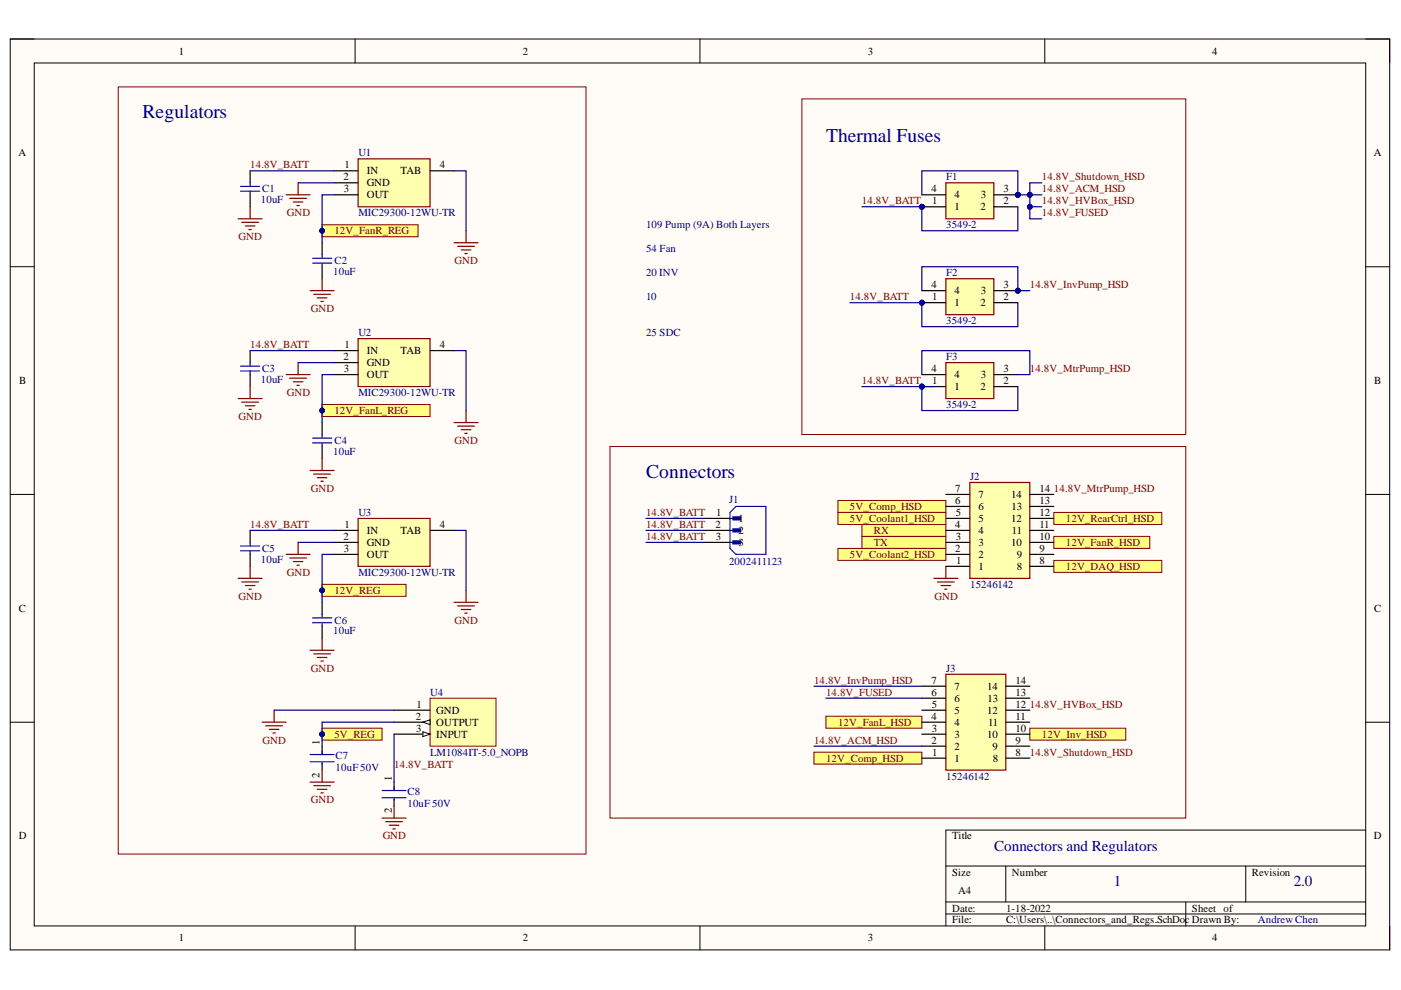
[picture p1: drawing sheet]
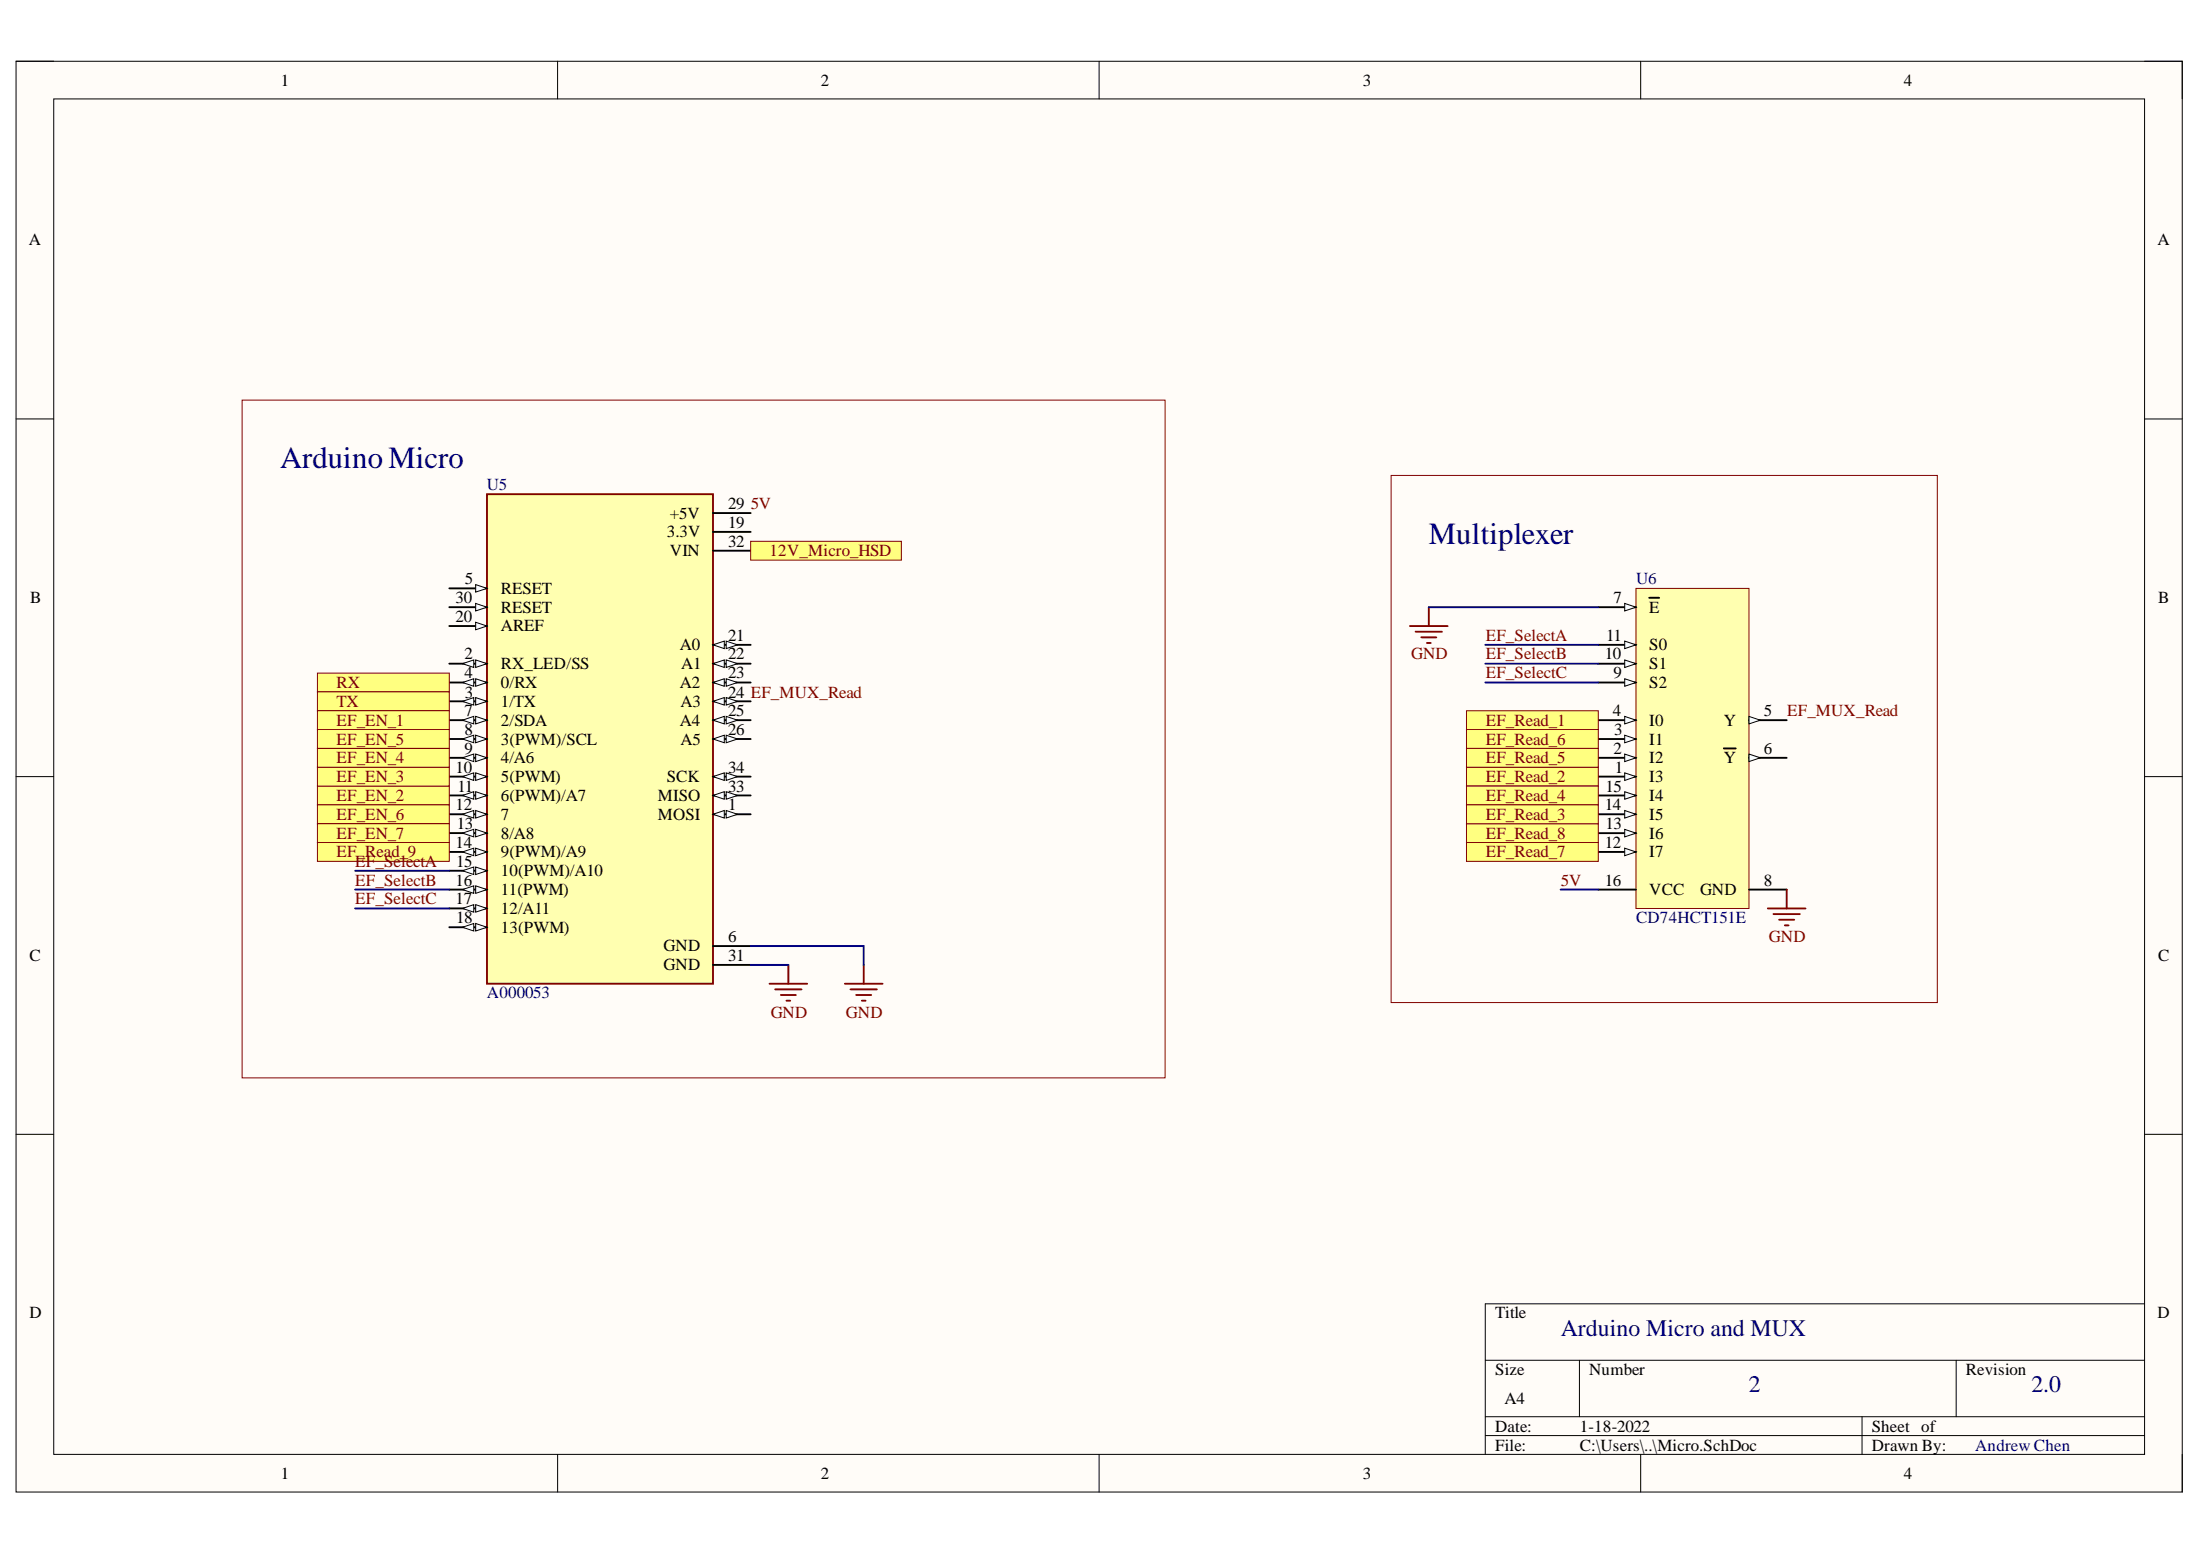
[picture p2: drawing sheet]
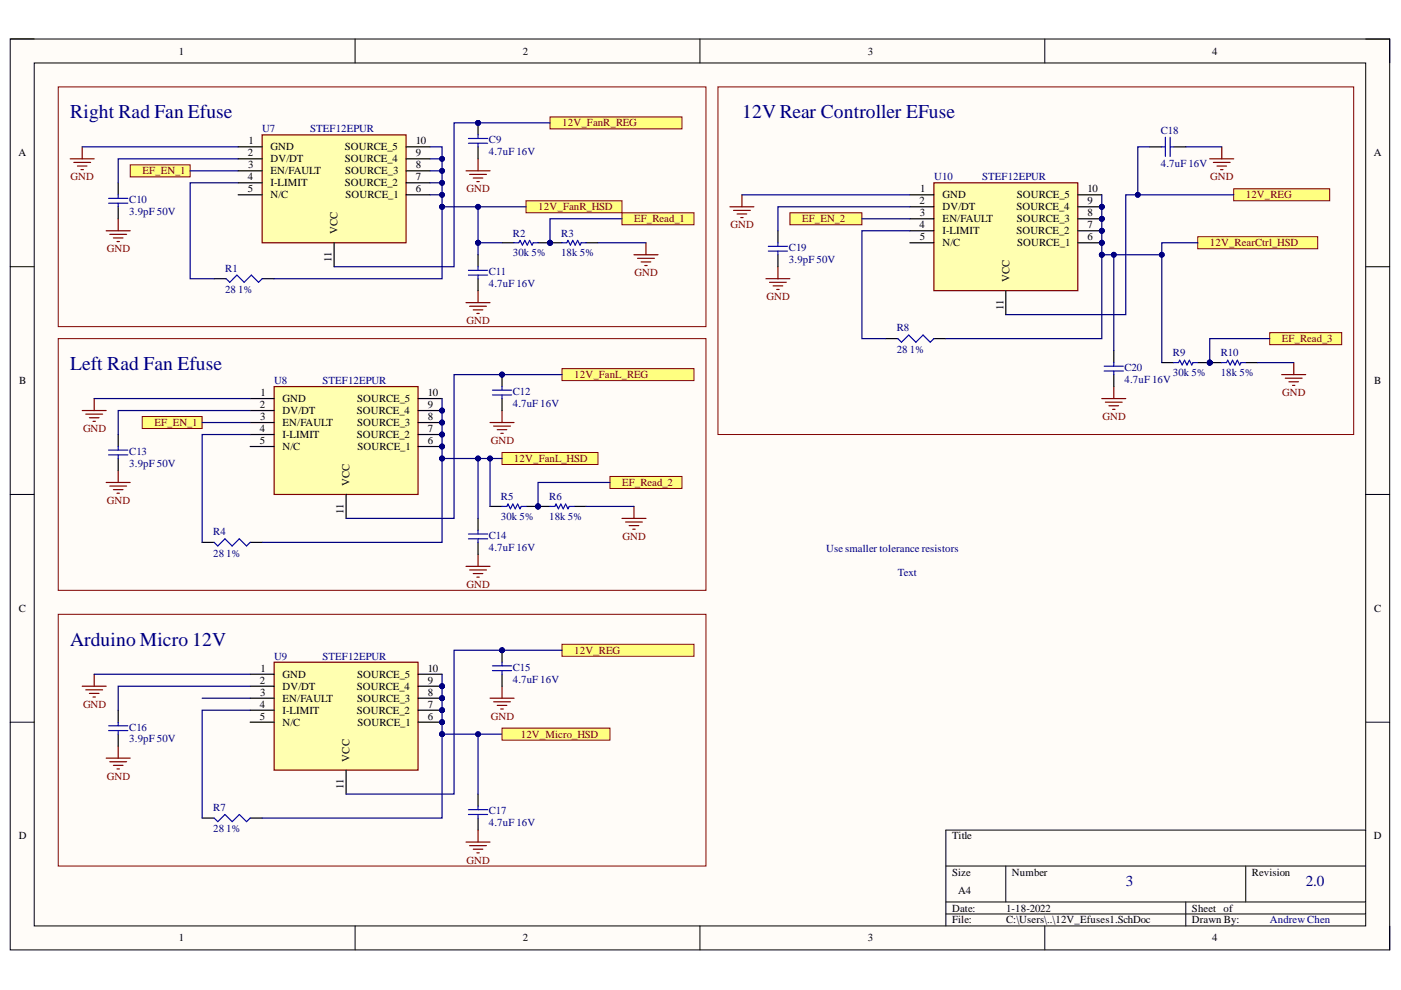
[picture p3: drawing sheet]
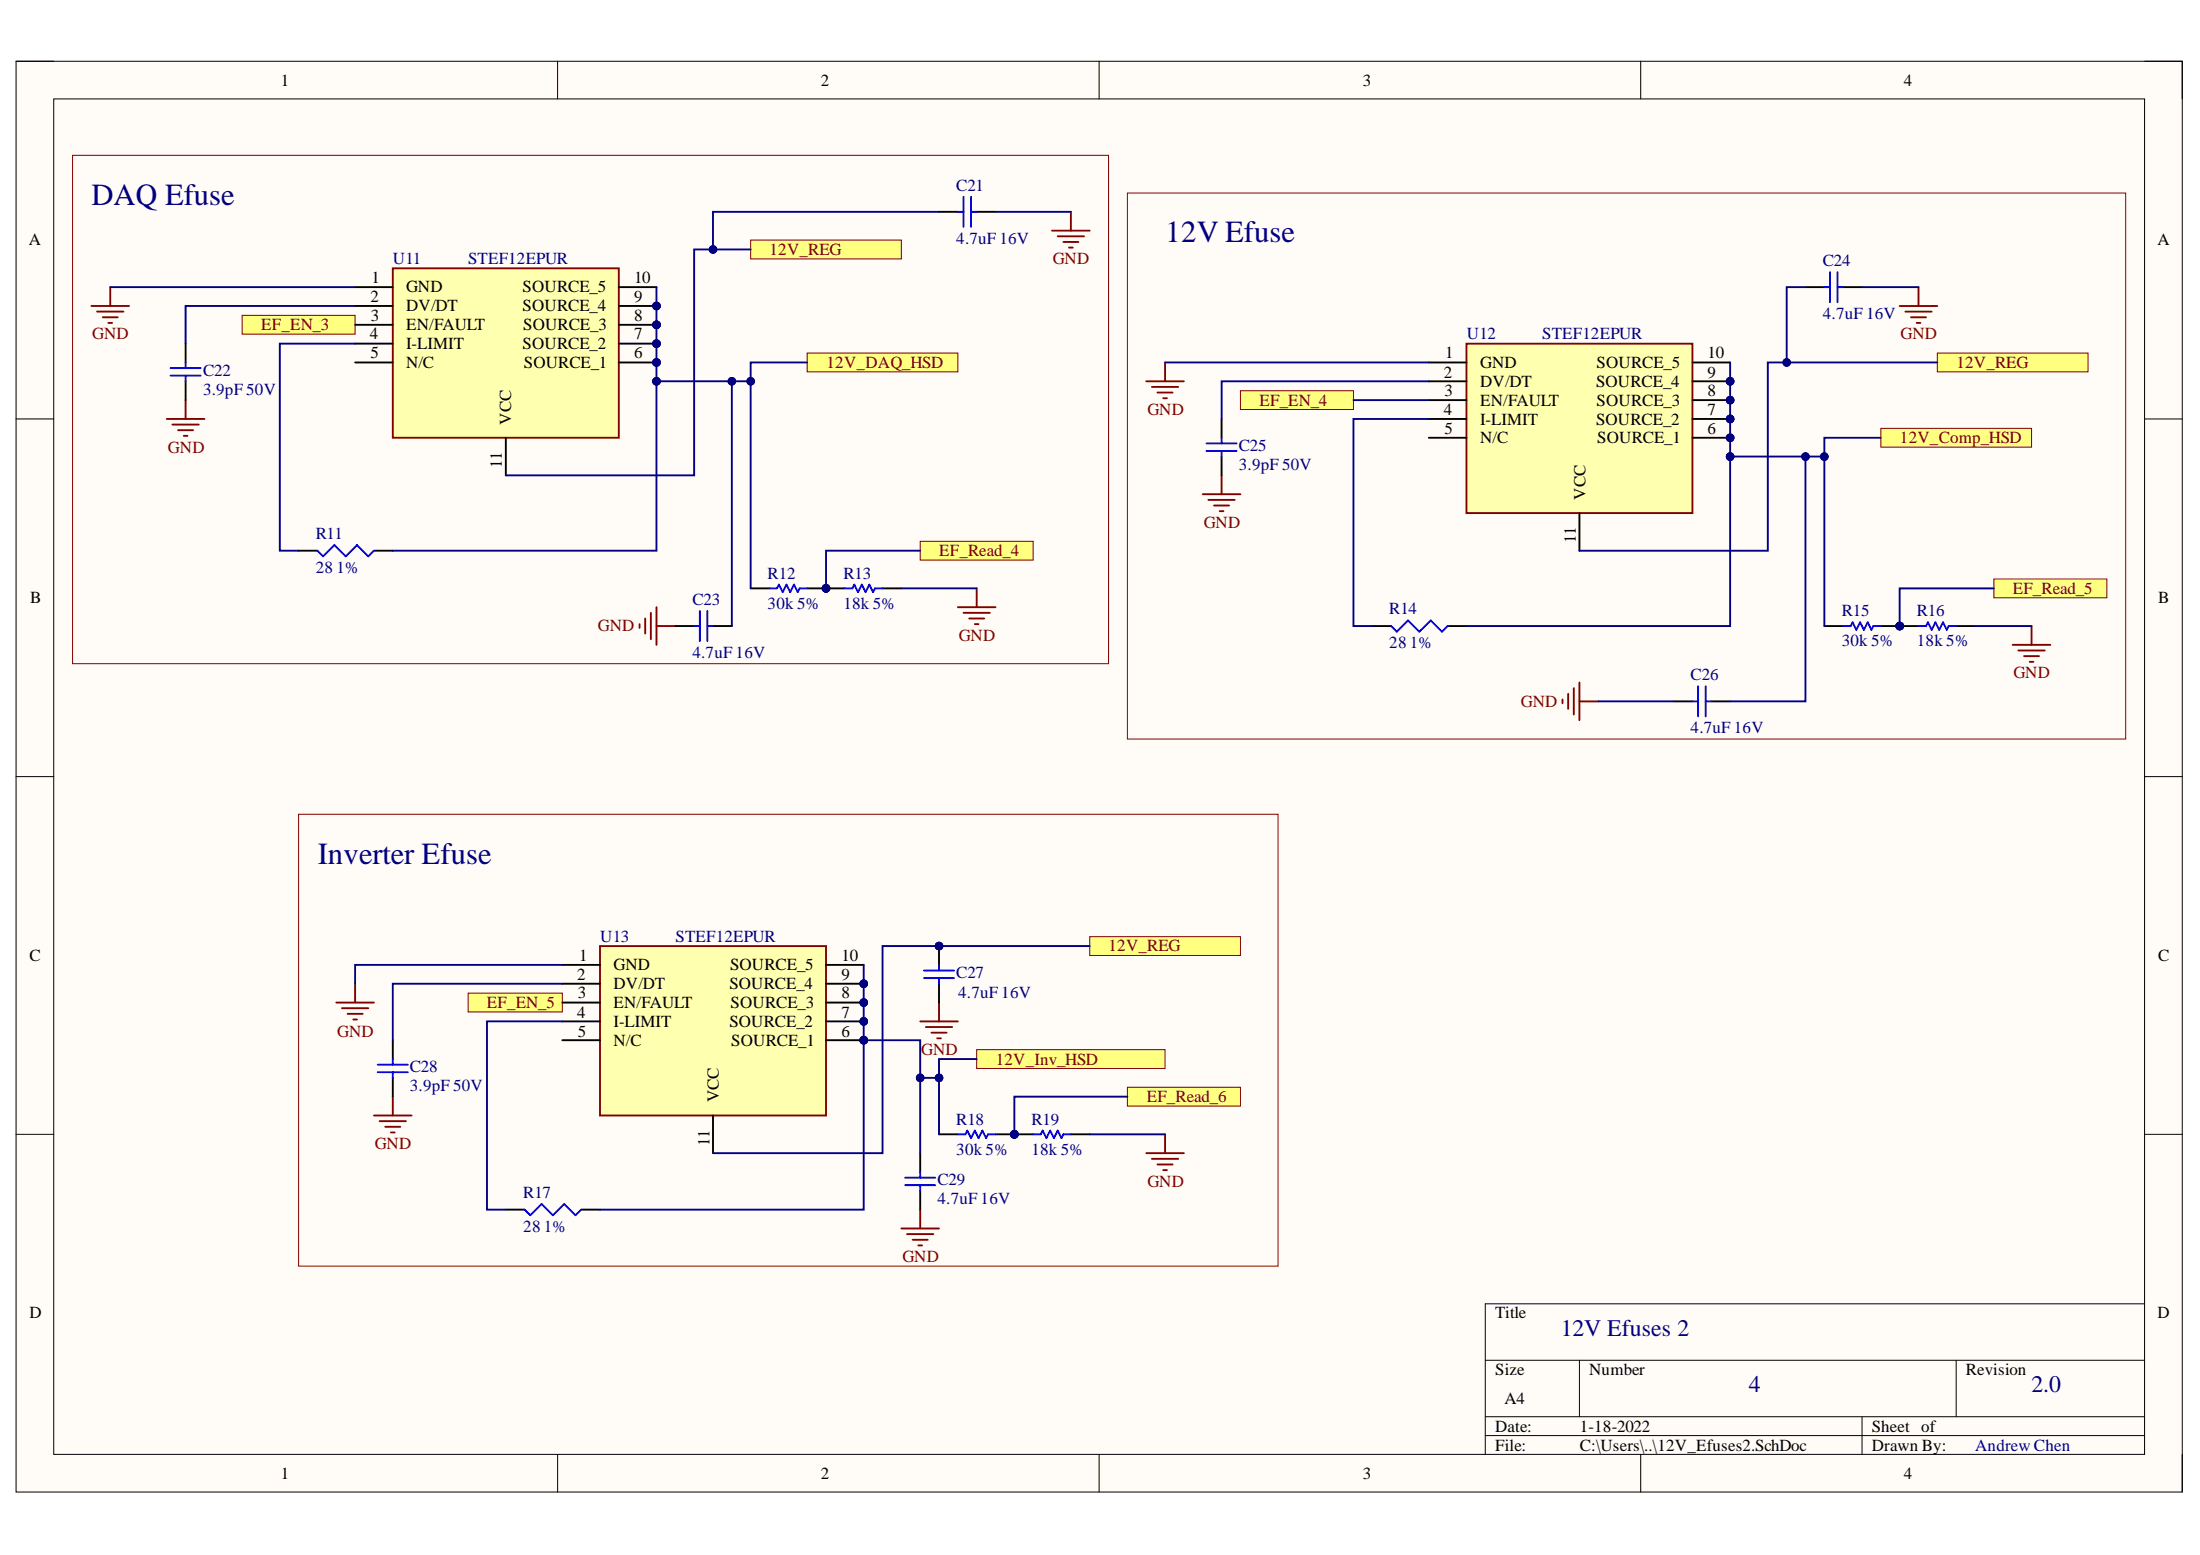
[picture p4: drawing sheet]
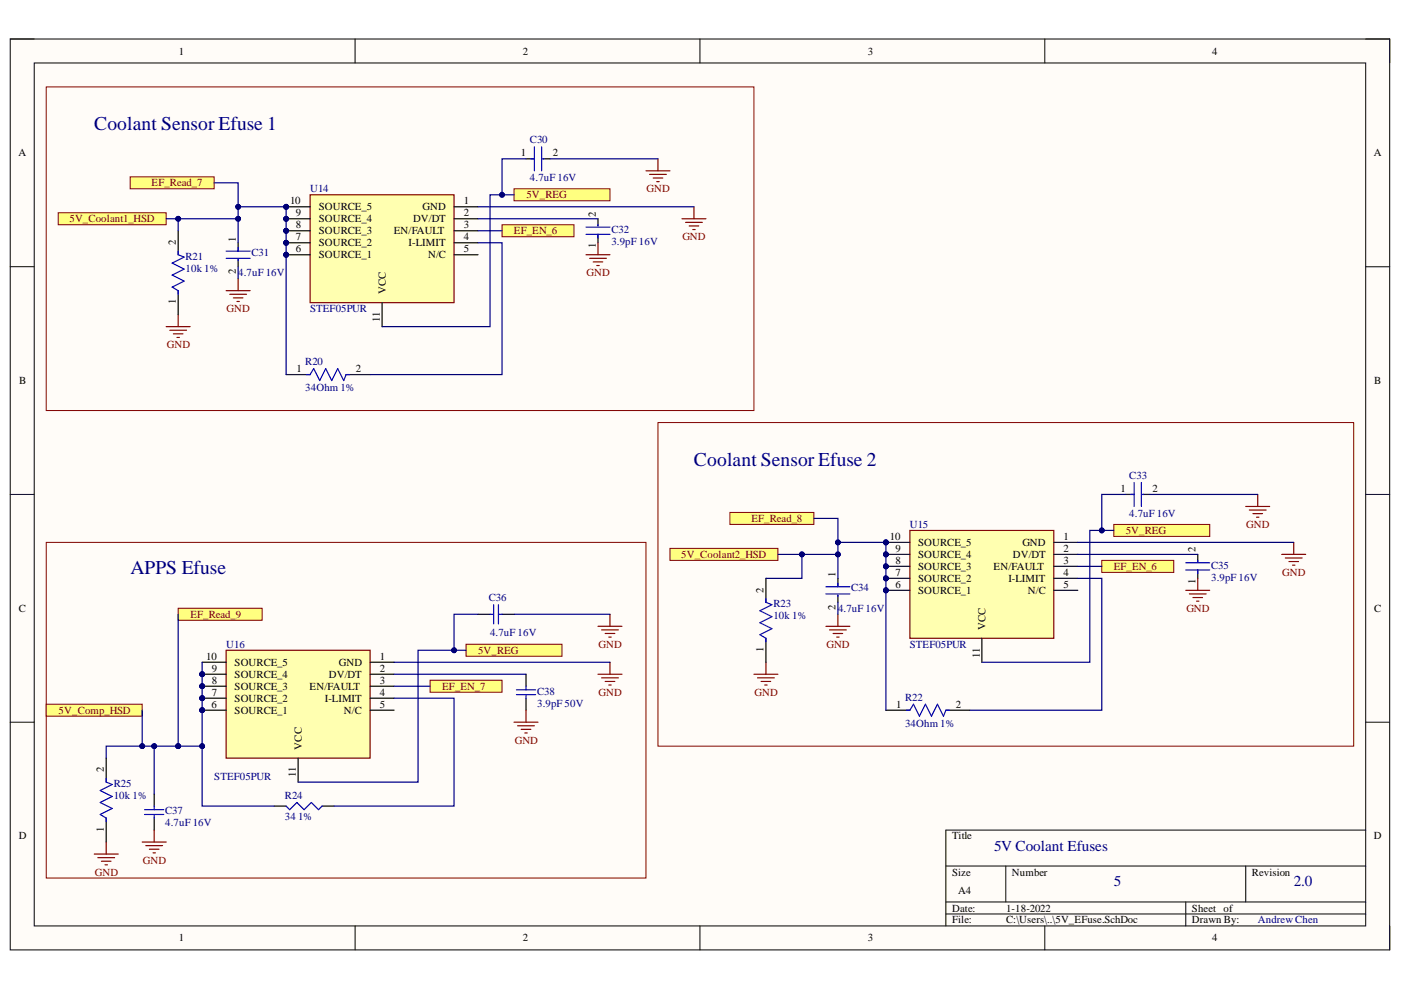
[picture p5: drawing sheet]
# Altium project EFuse_PDM.PrjPcb
5 sheets, 85 parts. Net scope: flat (ports and power ports of the same name join across sheets).
Board file: Efuse_PDM.PcbDoc
Sheets:
  Connectors_and_Regs.SchDoc
  Micro.SchDoc
  12V_Efuses1.SchDoc
  12V_Efuses2.SchDoc
  5V_EFuse.SchDoc

## Sheet Connectors_and_Regs.SchDoc
size A4; SheetNumber: 1; SheetTotal: 5

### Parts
C1  10uF  [C1206]
C2  10uF  [C1206]
C3  10uF  [C1206]
C4  10uF  [C1206]
C5  10uF  [C1206]
C6  10uF  [C1206]
C7  10uF 50V  [FP-CL31-IPC_A]
C8  10uF 50V  [FP-CL31-IPC_A]
F1  3544-2  [3544-2]
F2  3544-2  [3544-2]
F3  3544-2  [3544-2]
J1  2002411123  [2002411YY3_11/12/13]
J2  15247141  [MOLEX_15247141]
J3  15247141  [MOLEX_15247141]
U1  MIC29300-12WU-TR  [MIC2930012WUTR]
U2  MIC29300-12WU-TR  [MIC2930012WUTR]
U3  MIC29300-12WU-TR  [MIC2930012WUTR]
U4  LM1084IT-5.0_NOPB  [TO254P470X1028X1955-3P]

### Blocks framed on the sheet
Regulators: C1-C8 U1-U4
Thermal Fuses: F1-F3
Connectors: J1-J3

### Ports
5V_Comp_HSD, 5V_Coolant1_HSD, 5V_Coolant2_HSD, 5V_REG, 12V_Comp_HSD, 12V_DAQ_HSD, 12V_FanL_HSD, 12V_FanL_REG, 12V_FanR_HSD, 12V_FanR_REG, 12V_Inv_HSD, 12V_RearCtrl_HSD, 12V_REG, RX, TX

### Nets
GND: C1.2 C2.2 C3.2 C4.2 C5.2 C6.2 C7.2 C8.2 J2.1 J2.7 J2.9 J2.11 J2.13 J3.3 J3.5 J3.9 J3.11 J3.13 J3.14 U1.2(GND) U1.4(TAB) U2.2(GND) U2.4(TAB) U3.2(GND) U3.4(TAB) U4.1
14.8V_ACM_HSD: F1.3 F1.4 J3.2 J3.6 J3.8 J3.12  [also labelled 14.8V_FUSED, 14.8V_HVBox_HSD, 14.8V_Shutdown_HSD]
14.8V_BATT: C1.1 C3.1 C5.1 C8.1 F1.1 F1.2 F2.1 F2.2 F3.1 F3.2 J1.1 J1.2 J1.3 U1.1(IN) U2.1(IN) U3.1(IN) U4.3
14.8V_InvPump_HSD: F2.3 F2.4 J3.7
14.8V_MtrPump_HSD: F3.3 F3.4 J2.14
NetC2_1: C2.1 U1.3(OUT) ; port 12V_FanR_REG
NetC4_1: C4.1 U2.3(OUT) ; port 12V_FanL_REG
NetC6_1: C6.1 U3.3(OUT) ; port 12V_REG
NetC7_1: C7.1 U4.2 ; port 5V_REG
NetC11_1: J2.10 ; port 12V_FanR_HSD
NetC14_1: J3.4 ; port 12V_FanL_HSD
NetC20_1: J2.12 ; port 12V_RearCtrl_HSD
NetC23_1: J2.8 ; port 12V_DAQ_HSD
NetC26_1: J3.1 ; port 12V_Comp_HSD
NetC29_1: J3.10 ; port 12V_Inv_HSD
NetC31_1: J2.5 ; port 5V_Coolant1_HSD
NetC34_1: J2.2 ; port 5V_Coolant2_HSD
NetC37_1: J2.6 ; port 5V_Comp_HSD
NetJ2_3: J2.3 ; port TX
NetJ2_4: J2.4 ; port RX

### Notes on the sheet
- 109 Pump (9A) Both Layers
- 54 Fan
- TRACES
- 20 INV
- 10
- 25 SDC
- Connectors and Regulators
- 1
- 2.1
- Andrew Chen

## Sheet Micro.SchDoc
size A4; SheetNumber: 2; SheetTotal: 5

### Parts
U5  A000053  [ARDUINO_A000053]
U6  CD74HCT151E  [N0016A]

### Blocks framed on the sheet
Arduino Micro: U5
Multiplexer: U6

### Ports
12V_Micro_HSD, EF_EN_1, EF_EN_2, EF_EN_3, EF_EN_4, EF_EN_5, EF_EN_6, EF_EN_7, EF_Read_1, EF_Read_2, EF_Read_3, EF_Read_4, EF_Read_5, EF_Read_6, EF_Read_7, EF_Read_8, EF_Read_9, RX, TX

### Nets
GND: U5.6(GND) U5.31(GND) U6.7(~{E}) U6.8(GND)
5V: U5.29(+5V) U6.16(VCC)
EF_MUX_Read: U5.24(A3) U6.5(Y)
EF_SelectA: U5.15(10(PWM)/A10) U6.11(S0)
EF_SelectB: U5.16(11(PWM)) U6.10(S1)
EF_SelectC: U5.17(12/A11) U6.9(S2)
NetC17_1: U5.32(VIN) ; port 12V_Micro_HSD
NetC31_1: U6.12(I7) ; port EF_Read_7
NetC34_1: U6.13(I6) ; port EF_Read_8
NetC37_1: U5.14(9(PWM)/A9) ; port EF_Read_9
NetJ2_3: U5.3(1/TX) ; port TX
NetJ2_4: U5.4(0/RX) ; port RX
NetR2_2: U6.4(I0) ; port EF_Read_1
NetR5_2: U6.1(I3) ; port EF_Read_2
NetR9_2: U6.14(I5) ; port EF_Read_3
NetR12_2: U6.15(I4) ; port EF_Read_4
NetR15_2: U6.2(I2) ; port EF_Read_5
NetR18_2: U6.3(I1) ; port EF_Read_6
NetU5_7: U5.7(2/SDA) ; port EF_EN_1
NetU5_8: U5.8(3(PWM)/SCL) ; port EF_EN_5
NetU5_9: U5.9(4/A6) ; port EF_EN_4
NetU5_10: U5.10(5(PWM)) ; port EF_EN_3
NetU5_11: U5.11(6(PWM)/A7) ; port EF_EN_2
NetU5_12: U5.12(7) ; port EF_EN_6
NetU5_13: U5.13(8/A8) ; port EF_EN_7

Not connected (* = marked no-connect by the designer): U5 1(MOSI) 2(RX_LED/SS) 5(RESET) 18(13(PWM)) 19(3.3V) 20(AREF) 21(A0) 22(A1) 23(A2) 25(A4) 26(A5) 30(RESET) 33(MISO) 34(SCK); U6 6(~{Y})

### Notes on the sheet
- Arduino Micro and MUX
- 2
- 2.1
- Andrew Chen

## Sheet 12V_Efuses1.SchDoc
size A4; SheetNumber: 3; SheetTotal: 5

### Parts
C9  4.7uF 16V  [C1206]
C10  3.9pF 50V  [C1206]
C11  4.7uF 16V  [C1206]
C12  4.7uF 16V  [C1206]
C13  3.9pF 50V  [C1206]
C14  4.7uF 16V  [C1206]
C15  4.7uF 16V  [C1206]
C16  3.9pF 50V  [C1206]
C17  4.7uF 16V  [C1206]
C18  4.7uF 16V  [C1206]
C19  3.9pF 50V  [C1206]
C20  4.7uF 16V  [C1206]
R1  28 1%  [J1-0603]
R2  30k 5%  [RESC1609X50X30NL8T20]
R3  18k 5%  [RESC1609X50X30NL8T20]
R4  28 1%  [J1-0603]
R5  30k 5%  [RESC1609X50X30NL8T20]
R6  18k 5%  [RESC1609X50X30NL8T20]
R7  28 1%  [J1-0603]
R8  28 1%  [J1-0603]
R9  30k 5%  [RESC1609X50X30NL8T20]
R10  18k 5%  [RESC1609X50X30NL8T20]
U7  STEF12EPUR  [SON50P300X300X100-11N-D]
U8  STEF12EPUR  [SON50P300X300X100-11N-D]
U9  STEF12EPUR  [SON50P300X300X100-11N-D]
U10  STEF12EPUR  [SON50P300X300X100-11N-D]

### Blocks framed on the sheet
Right Rad Fan Efuse: C9-C11 R1-R3 U7
12V Rear Controller EFuse: C18-C20 R8-R10 U10
Left Rad Fan Efuse: C12-C14 R4-R6 U8
Arduino Micro 12V: C15-C17 R7 U9

### Ports
12V_FanL_HSD, 12V_FanL_REG, 12V_FanR_HSD, 12V_FanR_REG, 12V_Micro_HSD, 12V_RearCtrl_HSD, 12V_REG, EF_EN_1, EF_EN_2, EF_Read_1, EF_Read_2, EF_Read_3

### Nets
GND: C9.2 C10.2 C11.2 C12.2 C13.2 C14.2 C15.2 C16.2 C17.2 C18.1 C19.2 C20.2 R3.2 R6.2 R10.2 U7.1(GND) U8.1(GND) U9.1(GND) U10.1(GND)
NetC2_1: C9.1 U7.11(VCC) ; port 12V_FanR_REG
NetC4_1: C12.1 U8.11(VCC) ; port 12V_FanL_REG
NetC6_1: C15.1 C18.2 U9.11(VCC) U10.11(VCC) ; port 12V_REG
NetC10_1: C10.1 U7.2(DV/DT)
NetC11_1: C11.1 R1.1 R2.1 U7.6(SOURCE_1) U7.7(SOURCE_2) U7.8(SOURCE_3) U7.9(SOURCE_4) U7.10(SOURCE_5) ; port 12V_FanR_HSD
NetC13_1: C13.1 U8.2(DV/DT)
NetC14_1: C14.1 R4.1 R5.1 U8.6(SOURCE_1) U8.7(SOURCE_2) U8.8(SOURCE_3) U8.9(SOURCE_4) U8.10(SOURCE_5) ; port 12V_FanL_HSD
NetC16_1: C16.1 U9.2(DV/DT)
NetC17_1: C17.1 R7.1 U9.6(SOURCE_1) U9.7(SOURCE_2) U9.8(SOURCE_3) U9.9(SOURCE_4) U9.10(SOURCE_5) ; port 12V_Micro_HSD
NetC19_1: C19.1 U10.2(DV/DT)
NetC20_1: C20.1 R8.1 R9.1 U10.6(SOURCE_1) U10.7(SOURCE_2) U10.8(SOURCE_3) U10.9(SOURCE_4) U10.10(SOURCE_5) ; port 12V_RearCtrl_HSD
NetR1_2: R1.2 U7.4(I-LIMIT)
NetR2_2: R2.2 R3.1 ; port EF_Read_1
NetR4_2: R4.2 U8.4(I-LIMIT)
NetR5_2: R5.2 R6.1 ; port EF_Read_2
NetR7_2: R7.2 U9.4(I-LIMIT)
NetR8_2: R8.2 U10.4(I-LIMIT)
NetR9_2: R9.2 R10.1 ; port EF_Read_3
NetU5_7: U7.3(EN/FAULT) U8.3(EN/FAULT) ; port EF_EN_1
NetU5_11: U10.3(EN/FAULT) ; port EF_EN_2

Not connected (* = marked no-connect by the designer): U7 5(N/C); U8 5(N/C); U9 3(EN/FAULT) 5(N/C); U10 5(N/C)

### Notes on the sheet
- Use smaller tolerance resistors
- 3
- 2.1
- Andrew Chen

## Sheet 12V_Efuses2.SchDoc
size A4; SheetNumber: 4; SheetTotal: 5

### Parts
C21  4.7uF 16V  [C1206]
C22  3.9pF 50V  [C1206]
C23  4.7uF 16V  [C1206]
C24  4.7uF 16V  [C1206]
C25  3.9pF 50V  [C1206]
C26  4.7uF 16V  [C1206]
C27  4.7uF 16V  [C1206]
C28  3.9pF 50V  [C1206]
C29  4.7uF 16V  [C1206]
R11  28 1%  [J1-0603]
R12  30k 5%  [RESC1609X50X30NL8T20]
R13  18k 5%  [RESC1609X50X30NL8T20]
R14  28 1%  [J1-0603]
R15  30k 5%  [RESC1609X50X30NL8T20]
R16  18k 5%  [RESC1609X50X30NL8T20]
R17  28 1%  [J1-0603]
R18  30k 5%  [RESC1609X50X30NL8T20]
R19  18k 5%  [RESC1609X50X30NL8T20]
U11  STEF12EPUR  [SON50P300X300X100-11N-D]
U12  STEF12EPUR  [SON50P300X300X100-11N-D]
U13  STEF12EPUR  [SON50P300X300X100-11N-D]

### Blocks framed on the sheet
DAQ Efuse: C21-C23 R11-R13 U11
12V Efuse: C24-C26 R14-R16 U12
Inverter Efuse: C27-C29 R17-R19 U13

### Ports
12V_Comp_HSD, 12V_DAQ_HSD, 12V_Inv_HSD, 12V_REG, EF_EN_3, EF_EN_4, EF_EN_5, EF_Read_4, EF_Read_5, EF_Read_6

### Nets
GND: C21.1 C22.2 C23.2 C24.1 C25.2 C26.2 C27.2 C28.2 C29.2 R13.2 R16.2 R19.2 U11.1(GND) U12.1(GND) U13.1(GND)
NetC6_1: C21.2 C24.2 C27.1 U11.11(VCC) U12.11(VCC) U13.11(VCC) ; port 12V_REG
NetC22_1: C22.1 U11.2(DV/DT)
NetC23_1: C23.1 R11.1 R12.1 U11.6(SOURCE_1) U11.7(SOURCE_2) U11.8(SOURCE_3) U11.9(SOURCE_4) U11.10(SOURCE_5) ; port 12V_DAQ_HSD
NetC25_1: C25.1 U12.2(DV/DT)
NetC26_1: C26.1 R14.1 R15.1 U12.6(SOURCE_1) U12.7(SOURCE_2) U12.8(SOURCE_3) U12.9(SOURCE_4) U12.10(SOURCE_5) ; port 12V_Comp_HSD
NetC28_1: C28.1 U13.2(DV/DT)
NetC29_1: C29.1 R17.1 R18.1 U13.6(SOURCE_1) U13.7(SOURCE_2) U13.8(SOURCE_3) U13.9(SOURCE_4) U13.10(SOURCE_5) ; port 12V_Inv_HSD
NetR11_2: R11.2 U11.4(I-LIMIT)
NetR12_2: R12.2 R13.1 ; port EF_Read_4
NetR14_2: R14.2 U12.4(I-LIMIT)
NetR15_2: R15.2 R16.1 ; port EF_Read_5
NetR17_2: R17.2 U13.4(I-LIMIT)
NetR18_2: R18.2 R19.1 ; port EF_Read_6
NetU5_8: U13.3(EN/FAULT) ; port EF_EN_5
NetU5_9: U12.3(EN/FAULT) ; port EF_EN_4
NetU5_10: U11.3(EN/FAULT) ; port EF_EN_3

Not connected (* = marked no-connect by the designer): U11 5(N/C); U12 5(N/C); U13 5(N/C)

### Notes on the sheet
- 12V Efuses 2
- 4
- 2.1
- Andrew Chen

## Sheet 5V_EFuse.SchDoc
size A4; SheetNumber: 5; SheetTotal: 5

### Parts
C30  4.7uF 16V  [FP-CL31-IPC_A]
C31  4.7uF 16V  [FP-CL31-IPC_A]
C32  3.9pF 16V  [FP-CL31-IPC_A]
C33  4.7uF 16V  [FP-CL31-IPC_A]
C34  4.7uF 16V  [FP-CL31-IPC_A]
C35  3.9pF 16V  [FP-CL31-IPC_A]
C36  4.7uF 16V  [C1206]
C37  4.7uF 16V  [C1206]
C38  3.9pF 50V  [C1206]
R20  34Ohm 1%  [FP-CRCW0603-e3-IPC_B]
R21  10k 1%  [FP-CRCW0603-e3-IPC_B]
R22  34Ohm 1%  [FP-CRCW0603-e3-IPC_B]
R23  10k 1%  [FP-CRCW0603-e3-IPC_B]
R24  34 1%  [J1-0603]
R25  10k 1%  [FP-CRCW0603-e3-IPC_B]
U14  STEF05PUR  [SON50P300X300X100-11N-D]
U15  STEF05PUR  [SON50P300X300X100-11N-D]
U16  STEF05PUR  [SON50P300X300X100-11N-D]

### Blocks framed on the sheet
Coolant Sensor Efuse 1: C30-C32 R20 R21 U14
Coolant Sensor Efuse 2: C33-C35 R22 R23 U15
APPS Efuse: C36-C38 R24 R25 U16

### Ports
5V_Comp_HSD, 5V_Coolant1_HSD, 5V_Coolant2_HSD, 5V_REG, EF_EN_6, EF_EN_7, EF_Read_7, EF_Read_8, EF_Read_9

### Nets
GND: C30.2 C31.2 C32.1 C33.2 C34.2 C35.1 C36.2 C37.2 C38.2 R21.1 R23.1 R25.1 U14.1(GND) U15.1(GND) U16.1(GND)
NetC7_1: C30.1 C33.1 C36.1 U14.11(VCC) U15.11(VCC) U16.11(VCC) ; port 5V_REG
NetC31_1: C31.1 R20.1 R21.2 U14.6(SOURCE_1) U14.7(SOURCE_2) U14.8(SOURCE_3) U14.9(SOURCE_4) U14.10(SOURCE_5) ; port EF_Read_7, port 5V_Coolant1_HSD
NetC32_2: C32.2 U14.2(DV/DT)
NetC34_1: C34.1 R22.1 R23.2 U15.6(SOURCE_1) U15.7(SOURCE_2) U15.8(SOURCE_3) U15.9(SOURCE_4) U15.10(SOURCE_5) ; port EF_Read_8, port 5V_Coolant2_HSD
NetC35_2: C35.2 U15.2(DV/DT)
NetC37_1: C37.1 R24.2 R25.2 U16.6(SOURCE_1) U16.7(SOURCE_2) U16.8(SOURCE_3) U16.9(SOURCE_4) U16.10(SOURCE_5) ; port EF_Read_9, port 5V_Comp_HSD
NetC38_1: C38.1 U16.2(DV/DT)
NetR20_2: R20.2 U14.4(I-LIMIT)
NetR22_2: R22.2 U15.4(I-LIMIT)
NetR24_1: R24.1 U16.4(I-LIMIT)
NetU5_12: U14.3(EN/FAULT) U15.3(EN/FAULT) ; port EF_EN_6
NetU5_13: U16.3(EN/FAULT) ; port EF_EN_7

Not connected (* = marked no-connect by the designer): U14 5(N/C); U15 5(N/C); U16 5(N/C)

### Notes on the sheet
- 5V Coolant Efuses
- 5
- 2.1
- Andrew Chen

## Nets that join several sheets
GND: Connectors_and_Regs (26 pins), Micro (U5.6 U5.31 U6.7 U6.8), 12V_Efuses1 (19 pins), 12V_Efuses2 (15 pins), 5V_EFuse (15 pins)
NetC2_1: Connectors_and_Regs (C2.1 U1.3), 12V_Efuses1 (C9.1 U7.11)
NetC4_1: Connectors_and_Regs (C4.1 U2.3), 12V_Efuses1 (C12.1 U8.11)
NetC6_1: Connectors_and_Regs (C6.1 U3.3), 12V_Efuses1 (C15.1 C18.2 U9.11 U10.11), 12V_Efuses2 (6 pins)
NetC7_1: Connectors_and_Regs (C7.1 U4.2), 5V_EFuse (6 pins)
NetC11_1: Connectors_and_Regs (J2.10), 12V_Efuses1 (8 pins)
NetC14_1: Connectors_and_Regs (J3.4), 12V_Efuses1 (8 pins)
NetC17_1: Micro (U5.32), 12V_Efuses1 (7 pins)
NetC20_1: Connectors_and_Regs (J2.12), 12V_Efuses1 (8 pins)
NetC23_1: Connectors_and_Regs (J2.8), 12V_Efuses2 (8 pins)
NetC26_1: Connectors_and_Regs (J3.1), 12V_Efuses2 (8 pins)
NetC29_1: Connectors_and_Regs (J3.10), 12V_Efuses2 (8 pins)
NetC31_1: Connectors_and_Regs (J2.5), Micro (U6.12), 5V_EFuse (8 pins)
NetC34_1: Connectors_and_Regs (J2.2), Micro (U6.13), 5V_EFuse (8 pins)
NetC37_1: Connectors_and_Regs (J2.6), Micro (U5.14), 5V_EFuse (8 pins)
NetJ2_3: Connectors_and_Regs (J2.3), Micro (U5.3)
NetJ2_4: Connectors_and_Regs (J2.4), Micro (U5.4)
NetR2_2: Micro (U6.4), 12V_Efuses1 (R2.2 R3.1)
NetR5_2: Micro (U6.1), 12V_Efuses1 (R5.2 R6.1)
NetR9_2: Micro (U6.14), 12V_Efuses1 (R9.2 R10.1)
NetR12_2: Micro (U6.15), 12V_Efuses2 (R12.2 R13.1)
NetR15_2: Micro (U6.2), 12V_Efuses2 (R15.2 R16.1)
NetR18_2: Micro (U6.3), 12V_Efuses2 (R18.2 R19.1)
NetU5_7: Micro (U5.7), 12V_Efuses1 (U7.3 U8.3)
NetU5_8: Micro (U5.8), 12V_Efuses2 (U13.3)
NetU5_9: Micro (U5.9), 12V_Efuses2 (U12.3)
NetU5_10: Micro (U5.10), 12V_Efuses2 (U11.3)
NetU5_11: Micro (U5.11), 12V_Efuses1 (U10.3)
NetU5_12: Micro (U5.12), 5V_EFuse (U14.3 U15.3)
NetU5_13: Micro (U5.13), 5V_EFuse (U16.3)
